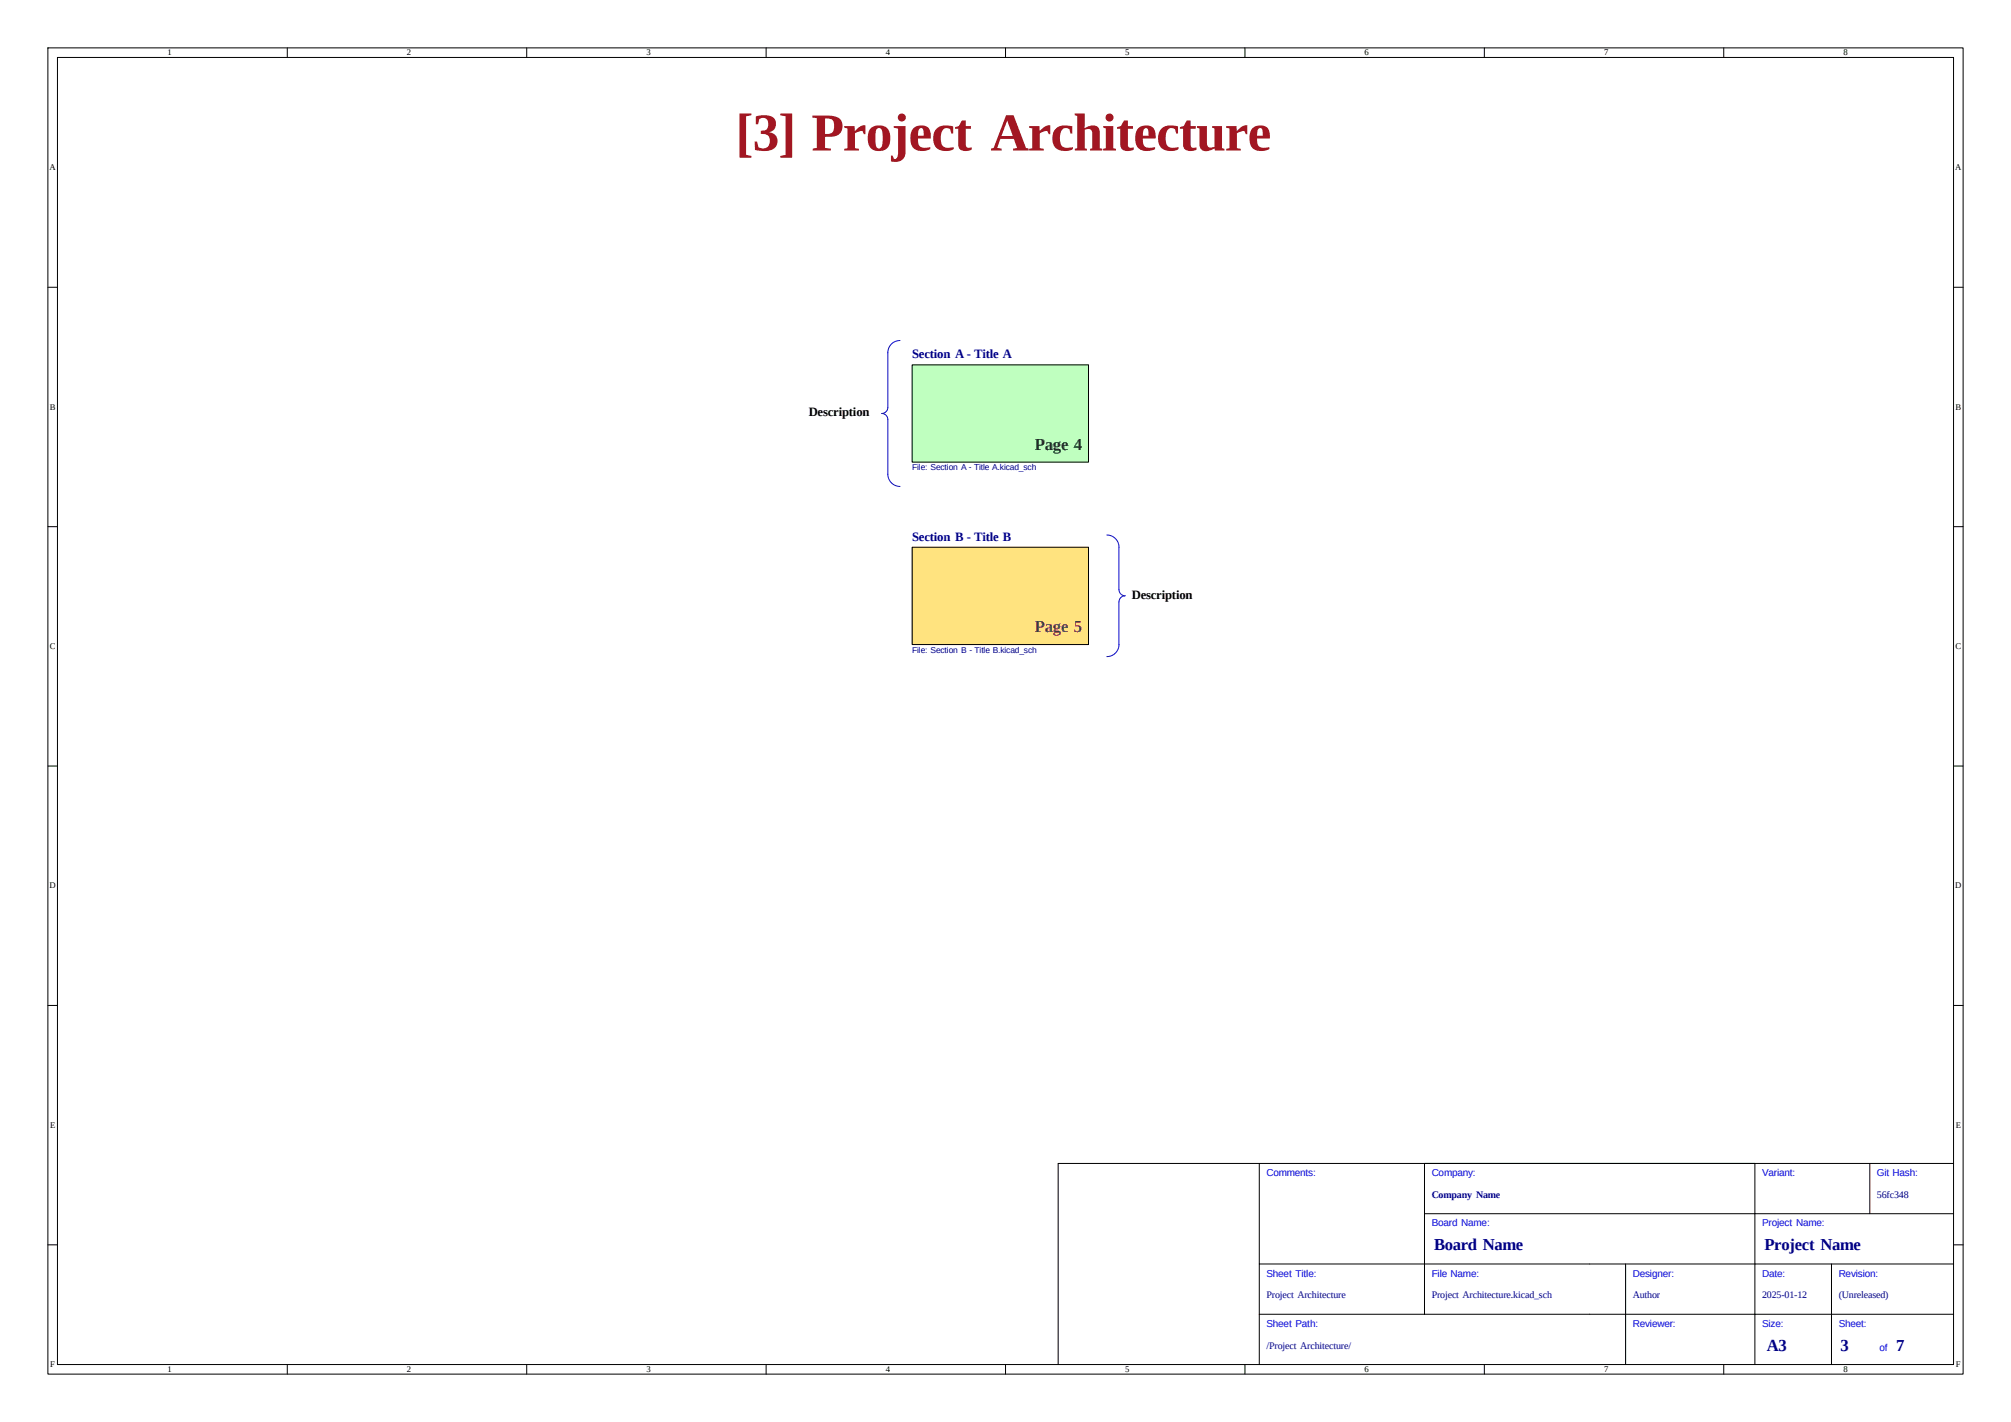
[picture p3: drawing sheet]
<svg xmlns="http://www.w3.org/2000/svg" width="420mm" height="297mm" viewBox="0 0 420 297" stroke-linecap="round" stroke-linejoin="round" font-family="sans-serif">
<g fill="none" stroke="#000" stroke-width=".21">
<path d="M10 10h400v277h-400zM12 12h396v273h-396zM60 10v2M110 10v2M160 10v2M210 10v2M260 10v2M310 10v2M360 10v2M10 60h2M190.5 76.2h36.8v20.3h-36.8zM408 60h2"/>
<path d="M10 110h2M190.5 114.3h36.8v20.3h-36.8zM408 110h2M10 160h2M408 160h2M10 210h2M408 210h2M263 243v42M297.5 253.5h110.5M297.5 243v31.5M366.5 243v42M390.5 243v10.5"/>
<path d="M408 243h-187v42M10 260h2M263 274.5h145M263 264h145M339.5 264v21M382.5 264v21M408 260h2M60 285v2M110 285v2M160 285v2M210 285v2M260 285v2"/>
<path d="M310 285v2M360 285v2"/>
</g>
<path d="M190.5 76.2h36.8v20.3h-36.8z" fill="#bfffbf" stroke="#bfffbf" stroke-width=".21"/>
<path d="M190.5 114.3h36.8v20.3h-36.8z" fill="#ffe37f" stroke="#ffe37f" stroke-width=".21"/>
<path d="M188 71.1a2.54 2.54 0 0 0-2.6 2.6v11.4a1.28 1.28 0 0 1-1.3 1.3 1.28 1.28 0 0 1 1.3 1.2v11.5a2.56 2.56 0 0 0 2.6 2.5M231.2 111.7a2.53 2.53 0 0 1 2.5 2.6v8.9a1.28 1.28 0 0 0 1.3 1.2 1.32 1.32 0 0 0-1.3 1.3v8.9a2.54 2.54 0 0 1-2.5 2.5" fill="none" stroke="#0000c2" stroke-width=".21"/>
<text font-size="11.1" fill="#a21622" x="153.6" y="31.4">[3] Project Architecture</text>
<text font-size="3.5" fill="#143c28" x="216.1" y="94">Page 4</text>
<text font-size="3.5" fill="#644632" x="216.1" y="132.1">Page 5</text>
<g font-size="3.5" fill="#00007f">
<text x="299.5" y="261.1">Board Name</text>
<text x="368.5" y="261.1">Project Name</text>
<text x="369" y="282.1">A3</text>
<text x="384.4" y="282.1">3</text>
<text x="396" y="282.1">7</text>
</g>
<g font-size="2.7" fill="#000084">
<text x="190.5" y="74.8">Section A - Title A</text>
<text x="190.5" y="112.9">Section B - Title B</text>
</g>
<g font-size="2.7">
<text x="168.9" y="86.9">Description</text>
<text x="236.4" y="125">Description</text>
</g>
<g font-size="2.1" fill="#00f">
<text x="264.5" y="245.7">Comments:</text>
<text x="299" y="245.7">Company:</text>
<text x="368" y="245.7">Variant:</text>
<text x="392" y="245.7">Git Hash:</text>
<text x="299" y="256.2">Board Name:</text>
<text x="368" y="256.2">Project Name:</text>
<text x="264.5" y="266.7">Sheet Title:</text>
<text x="299" y="266.7">File Name:</text>
<text x="341" y="266.7">Designer:</text>
<text x="368" y="266.7">Date:</text>
<text x="384" y="266.7">Revision:</text>
<text x="264.5" y="277.2">Sheet Path:</text>
<text x="341" y="277.2">Reviewer:</text>
<text x="368" y="277.2">Size:</text>
<text x="384" y="277.2">Sheet:</text>
<text x="392.5" y="282.2">of</text>
</g>
<g font-size="2.1" fill="#00007f">
<text x="299" y="250.2">Company Name</text>
<text x="392" y="250.2">56fc348</text>
<text x="264.5" y="271.2">Project Architecture</text>
<text x="299" y="271.2">Project Architecture.kicad_sch</text>
<text x="341" y="271.2">Author</text>
<text x="368" y="271.2">2025-01-12</text>
<text x="384" y="271.2">(Unreleased)</text>
<text x="264.5" y="281.7">/Project Architecture/</text>
</g>
<g font-size="1.8">
<text x="35" y="11.6">1</text>
<text x="85" y="11.6">2</text>
<text x="135" y="11.6">3</text>
<text x="185" y="11.6">4</text>
<text x="235" y="11.6">5</text>
<text x="285" y="11.6">6</text>
<text x="335" y="11.6">7</text>
<text x="385" y="11.6">8</text>
<text x="10.3" y="35.6">A</text>
<text x="408.3" y="35.6">A</text>
<text x="10.4" y="85.6">B</text>
<text x="408.4" y="85.6">B</text>
<text x="10.4" y="135.6">C</text>
<text x="408.4" y="135.6">C</text>
<text x="10.3" y="185.6">D</text>
<text x="408.3" y="185.6">D</text>
<text x="10.4" y="235.6">E</text>
<text x="408.4" y="235.6">E</text>
<text x="10.5" y="285.6">F</text>
<text x="35" y="286.6">1</text>
<text x="85" y="286.6">2</text>
<text x="135" y="286.6">3</text>
<text x="185" y="286.6">4</text>
<text x="235" y="286.6">5</text>
<text x="285" y="286.6">6</text>
<text x="335" y="286.6">7</text>
<text x="385" y="286.6">8</text>
<text x="408.5" y="285.6">F</text>
</g>
<g font-size="1.8" fill="#000084">
<text x="190.5" y="98.2">File: Section A - Title A.kicad_sch</text>
<text x="190.5" y="136.3">File: Section B - Title B.kicad_sch</text>
</g>
</svg>
